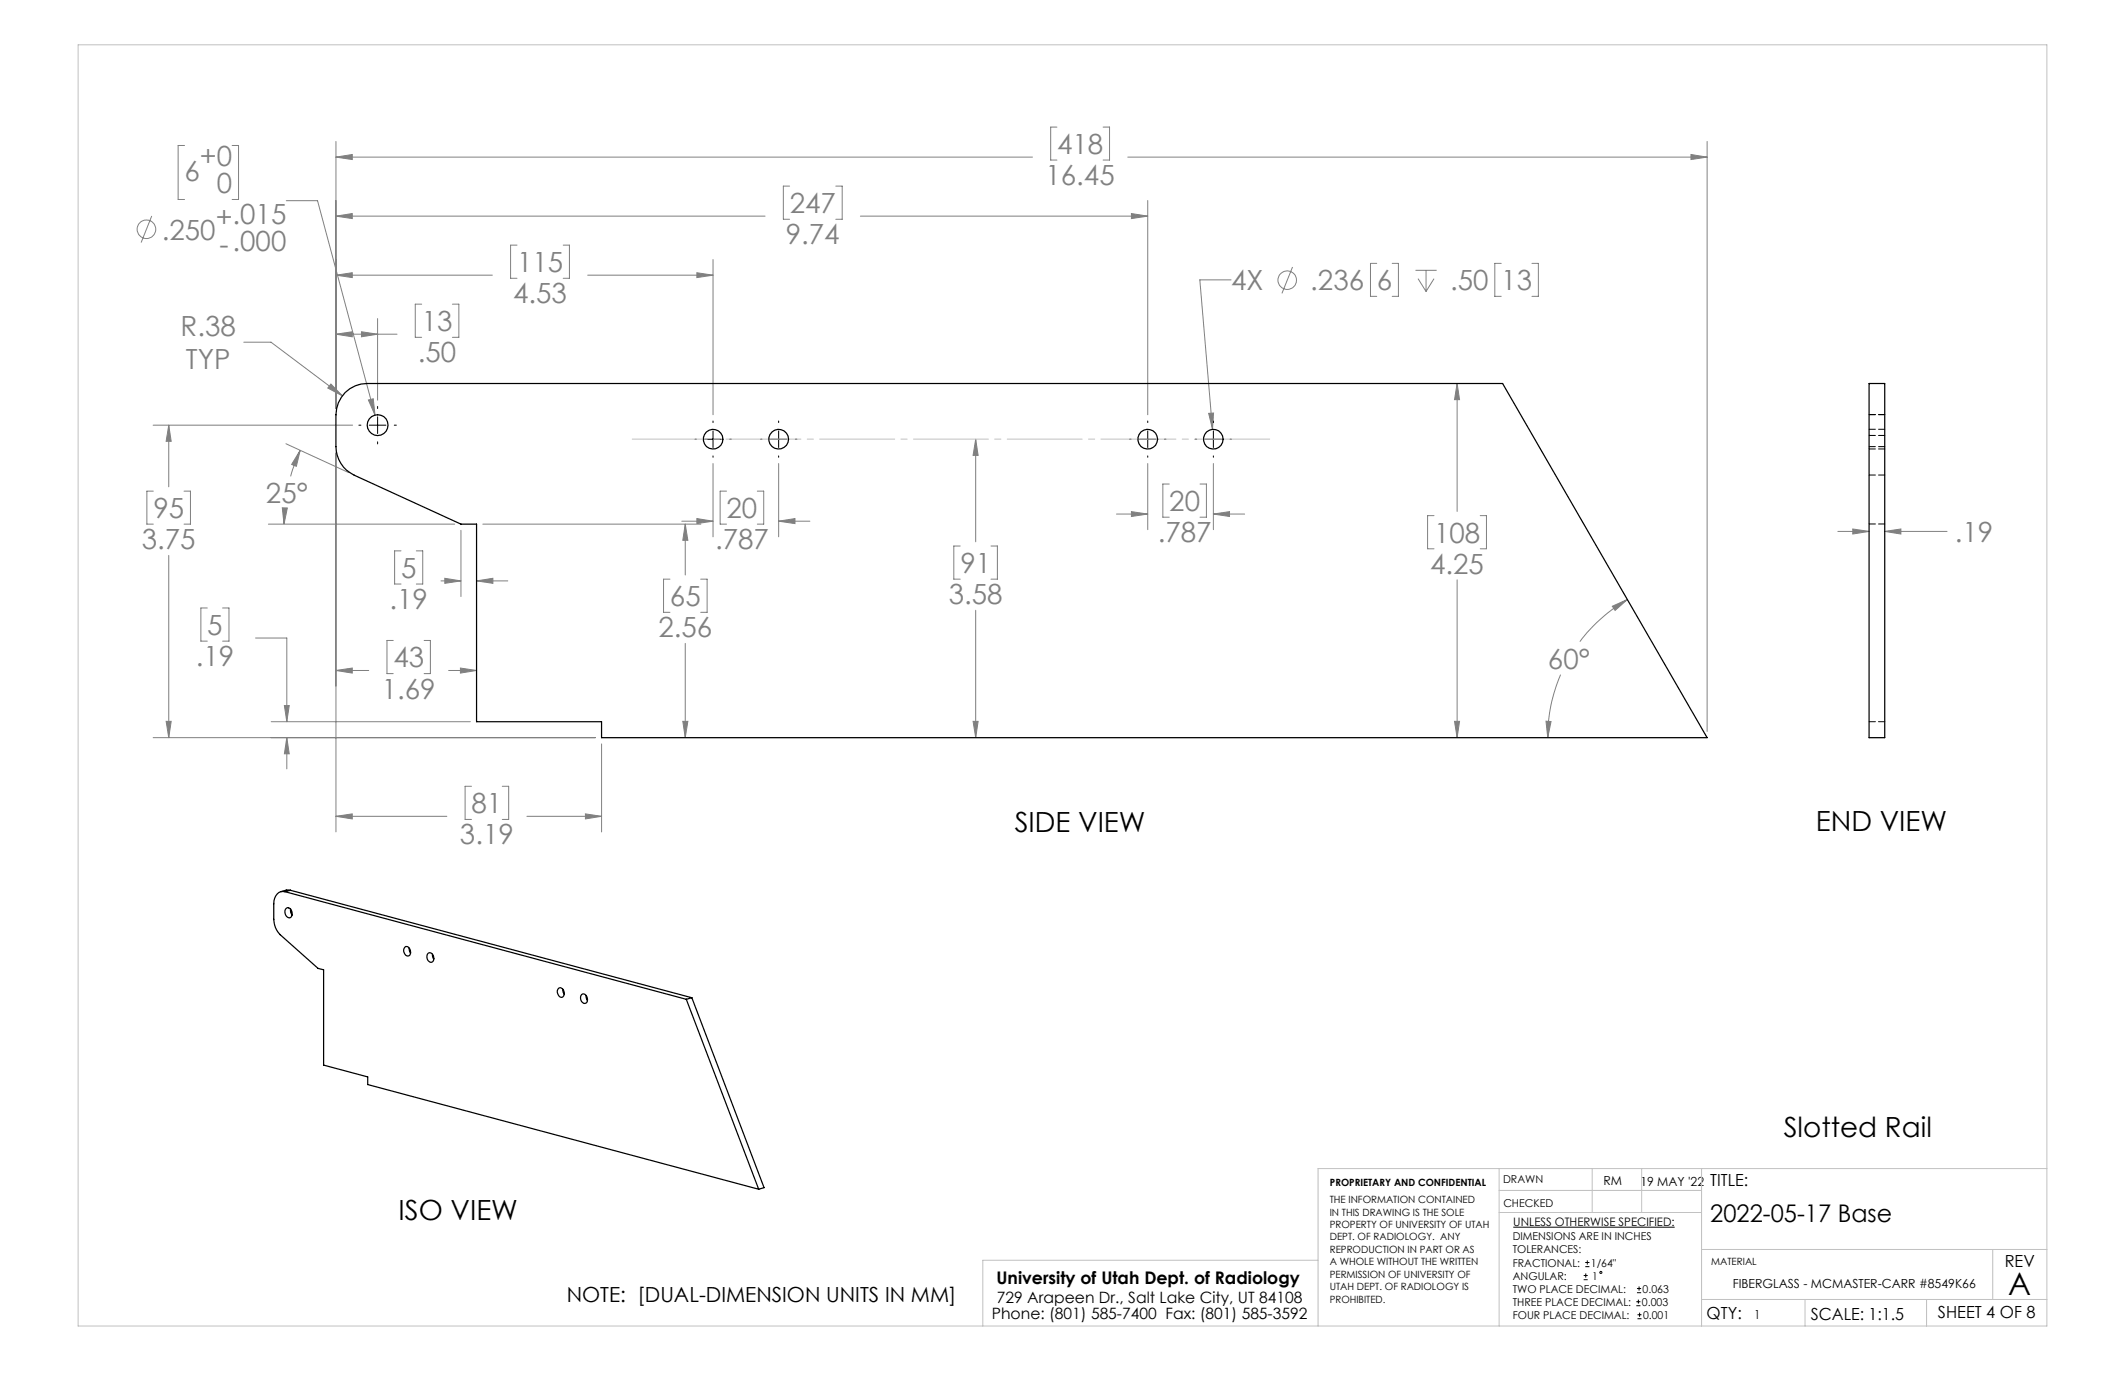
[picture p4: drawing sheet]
<svg xmlns="http://www.w3.org/2000/svg" width="432mm" height="279mm" viewBox="0 0 432 279" stroke-linecap="round" stroke-linejoin="round" font-family="sans-serif">
<g fill="none" stroke="#808080" stroke-width=".2">
<path d="M37.5 29.6h-1.3v10.9h1.3M47.2 29.6h1.3v10.9h-1.3M68.3 31.9l3.3-.5v1zM68.3 28.8v54.2M68.3 31.9h141.5M160.4 37.8h-1.2v6.8h1.2M169.8 37.8h1.3v6.8h-1.3M214.8 25.8h-1.3v6.7h1.3M224.2 25.8h1.3v6.7h-1.3M229.2 31.9h117.7M343.6 31.4l3.3 .5-3.3 .5zM346.9 28.8v119.8"/>
<path d="M30.8 43.9l-2.1 5.4M58.2 40.8h6.3l11.7 43.5M68.3 55.9l3.3-.5v1zM68.3 43.9l3.3-.5v1zM68.3 55.9h31.7M68.3 43.9h87.2M105.1 49.8h-1.3v6.8h1.3M114.4 49.8h1.3v6.8h-1.3M119.4 55.9h25.5M141.6 55.4l3.3 .5-3.3 .5zM144.9 52.7v31.6M174.8 43.9h58.4"/>
<path d="M229.9 43.4l3.3 .5-3.3 .5zM233.2 40.7v43.6M250.2 56.9h-6.4l2.6 30.3M262.6 54.3l-2.1 5.3M279.8 53.5h-1.3v6.7h1.3M282.9 53.5h1.3v6.7h-1.3M287.6 54.9h4.3M288.1 56.6l1.7 2.6M289.8 54.9v4.3M291.4 56.6l-1.6 2.6M305 53.5h-1.3v6.7h1.3M311.3 53.5h1.3v6.7h-1.3"/>
<path d="M49.5 69.5h5.6l14.5 10.9M67.2 78l2.4 2.4-3-1.6zM68.3 67.9l3.3-.5v1zM68.3 67.9h12.4M73.4 67.4l3.3 .5-3.3 .5zM76.7 64.7v16.6M85.7 61.8h-1.3v6.7h1.3M91.9 61.8h1.3v6.7h-1.3M296.1 77.9l.5 3.3h-1zM296.1 77.9v26M31.1 86.4h40.5M31.2 99.8h-1.4v6.7h1.4"/>
<path d="M34.3 86.4l.5 3.3h-1zM34.3 86.4v12.5M37.4 99.8h1.3v6.7h-1.3M58.1 90.2l12.7 5.8M61 91.5l-.8 3.3-.9-.4zM61 91.5l-1.1 2.6-.8 2.7M68.3 92v77.1M74.9 81.3l.9-.3 .4 3.3zM144.9 94.2v14.9M147.6 99.8h-1.3v6.7h1.3M153.9 99.8h1.3v6.7h-1.3M158.2 94.2v14.9"/>
<path d="M198.3 89.3v20.8M198.3 89.3l.5 3.2h-1.1zM233.2 94.2v13.4M237.6 98.4h-1.3v6.7h1.3M243.8 98.4h1.3v6.7h-1.3M245.6 84l1-.1-.2 3.3zM246.6 94.2v13.4M34.3 112.9v37M54.5 106.5h37.9M57.4 103.2h1l-.7 3.3zM57.8 103.5l-.1 3M81.5 111.9h-1.3v6.8h1.3"/>
<path d="M84.6 111.9h1.3v6.8h-1.3M89.6 118h4.1M90.4 117.5l3.3 .5-3.3 .5zM93.7 107.8v13.4M96.8 118l3.4-.5v1zM96.8 118h6.4M98.1 106.5h44.3M136.1 117.7h-1.3v6.7h1.3M138.5 105.9h6.4M139.2 106.5l.6 3.3h-1.1zM139.2 106.5v10.3M141.6 105.4l3.3 .5-3.3 .5z"/>
<path d="M142.4 117.7h1.3v6.7h-1.3M158.2 105.9l3.3-.5v1zM158.2 105.9h6.4M195.1 110.9h-1.3v6.8h1.3M201.4 110.9h1.3v6.8h-1.3M226.9 104.5h6.3M229.9 104l3.3 .5-3.3 .5zM246.6 104.5l3.2-.5v1zM246.6 104.5h6.3M291.4 104.8h-1.3v6.7h1.3M296.1 117.8v32.1M300.8 104.8h1.2v6.7h-1.2"/>
<path d="M373.5 108h6.3M376.5 107.5l3.3 .5-3.3 .5zM383 108l3.3-.5v1zM383 108h12.6M42.1 123.5h-1.3v6.8h1.3M45.2 123.5h1.3v6.8h-1.3M51.9 129.6h6.4v17M68.3 136.2l3.3-.5v1.1zM68.3 136.2h6.6M79.9 130.1h-1.3v6.8h1.3M86.2 130.1h1.3v6.8h-1.3M91.2 136.2h5.6"/>
<path d="M93.6 135.7l3.2 .5-3.2 .6zM139.2 130.7v19.2M198.3 124v25.9M317.1 137.1a31.7 31.7 0 0 0-2.6 12.8M327.6 123.2l3.1-1.4-2.5 2.2zM330.7 121.8a33.1 33.1 0 0 0-9.7 8.6M31.1 149.9h89.9M33.8 146.6h1l-.5 3.3zM55.1 146.6h40.5M57.8 143.4h1l-.5 3.2zM58.3 149.9l.5 3.3h-1zM58.3 149.9v6.3"/>
<path d="M95.8 159.8h-1.3v6.7h1.3M102.1 159.8h1.3v6.7h-1.3M122.2 151.2v17.9M138.7 146.6h1.1l-.6 3.3zM197.7 146.6h1.1l-.5 3.3zM295.6 146.6h1l-.5 3.3zM314.1 146.5l1.1 .1-.7 3.3zM68.3 165.9l3.3-.5v1zM68.3 165.9h22.5M107.1 165.9h15.1M119 165.4l3.2 .5-3.2 .5z"/>
<circle cx="29.8" cy="46.6" r="1.89"/>
<circle cx="261.6" cy="56.9" r="1.88"/>
</g>
<g fill="none" stroke="#000" stroke-width=".2">
<path d="M72.9 86.4h.4M75 86.4h3.4M76.7 82.6v.4M76.7 84.7v3.4M76.7 89.8v.4M80.1 86.4h.4M141.2 89.3h.3M143.2 89.3h3.4M144.9 85.5v.4M144.9 87.6v3.3M144.9 92.6v.3M148.3 89.3h.3"/>
<path d="M154.6 89.3h.2M156.5 89.3h3.4M158.2 85.5v.4M158.2 87.6v3.3M158.2 92.6v.3M161.6 89.3h.3M229.5 89.3h.3M231.5 89.3h3.4M233.2 85.5v.4M233.2 87.6v3.3M233.2 92.6v.3M236.6 89.3h.3"/>
<path d="M242.9 89.3h.3M244.9 89.3h3.3M246.6 85.5v.4M246.6 87.6v3.3M246.6 92.6v.3M249.9 89.3h.3M307.5 249.4h32.8M321.8 259.2h.8M322.1 257.4h.9M322.1 256.5h.9M322.2 258.8v.8M322.5 256.1v.9"/>
<path d="M321.8 260h.8M332.5 265.3h.8M332.5 264.5h.8M332.6 262.7h.9M332.6 261.8h.9M332.7 268h.9M332.7 267.2h.9M332.9 264.1v.8M333.1 261.4v.9M333.2 266.7v.9"/>
<circle cx="325.3" cy="258.6" r=".2"/>
</g>
<path d="M128.5 89.2h129.5" fill="none" stroke="#c0c0c0" stroke-width=".2" stroke-dasharray="15.2 1.3 1.3 1.3"/>
<g fill="none" stroke="#c0c0c0" stroke-width=".2">
<path d="M15.9 9.1h400v260.4h-400zM304.6 237.5v32M323.5 237.5v8.9M333.6 237.5v8.9M345.8 237.5v32M415.9 237.5h-148.1v32M267.8 256.1h-68.1v13.4M304.6 246.4h41.2M304.6 241.9h41.2M345.8 253.9h70.1M404.9 253.9v10.2M345.8 264.1h70.1"/>
<path d="M366.8 264.1v5.4M391.5 264.1v5.4"/>
</g>
<g fill="#808080">
<path d="M198.3 89.3l.5 3.2h-1.1zM197.7 146.6h1.1l-.5 3.3z"/>
<path d="M296.1 77.9l.5 3.3h-1zM295.6 146.6h1l-.5 3.3zM68.3 31.9l3.3-.5v1zM343.6 31.4l3.3 .5-3.3 .5zM327.6 123.2l3.1-1.4-2.5 2.2zM314.1 146.5l1.1 .1-.7 3.3zM68.3 136.2l3.3-.5v1.1zM93.6 135.7l3.2 .5-3.2 .6zM138.7 146.6h1.1l-.6 3.3zM139.2 106.5l.6 3.3h-1.1zM96.8 118l3.4-.5v1zM90.4 117.5l3.3 .5-3.3 .5zM67.2 78l-.6 .8 3 1.6zM33.8 146.6h1l-.5 3.3zM34.3 86.4l.5 3.3h-1zM68.3 67.9l3.3-.5v1zM73.4 67.4l3.3 .5-3.3 .5zM74.9 81.3l1.3 3-.4-3.3zM61 91.5l-.8 3.3-.9-.4zM57.4 103.2h1l-.7 3.3zM68.3 55.9l3.3-.5v1zM141.6 55.4l3.3 .5-3.3 .5zM141.6 105.4l3.3 .5-3.3 .5zM158.2 105.9l3.3-.5v1zM229.9 104l3.3 .5-3.3 .5zM246.6 104.5l3.2-.5v1zM68.3 43.9l3.3-.5v1zM229.9 43.4l3.3 .5-3.3 .5zM68.3 165.9l3.3-.5v1zM119 165.4l3.2 .5-3.2 .5zM58.3 149.9l.5 3.3h-1zM57.8 143.4h1l-.5 3.2zM245.6 84l.8 3.2 .2-3.3zM376.5 107.5l3.3 .5-3.3 .5zM383 108l3.3-.5v1z"/>
</g>
<g fill="none" stroke="#000" stroke-width=".25">
<path d="M70.1 79.8a6.3 6.3 0 0 1 4.5-1.9h230.7l41.6 72h-224.7v-3.3h-25.4v-40.1h-3.1l-21.7-9.9a6.5 6.5 0 0 1-3.7-5.8v-6.5a6.5 6.5 0 0 1 1.8-4.5zM379.8 77.9h3.2v72h-3.2zM57.9 181.2a2.07 2.07 0 0 0-2.3 2.5v3.1a4.4 4.4 0 0 0 1.3 3.1l7.7 6.9 1.2 .3v19.3l8.9 2.4v1.6l79.5 21.3M57.9 181.2l81.6 21.9M58 184.7a.76 .76 0 0 1 .9-.2 .76 .76 0 0 1 .4 .8l.1 .4a.68 .68 0 0 1-.6 .8 .68 .68 0 0 1-.8-.6l-.1-.6zM59 184.7l.1 .6 .3 .6M59 180.9h-.8l-1.1 .3M59 180.9l-1.1 .3M59 180.9l81.6 21.8M82.3 192.5a.74 .74 0 0 1 .8 0 .74 .74 0 0 1 .3 .7 .7 .7 0 0 1-.4 1 .7 .7 0 0 1-.9-.6 .97 .97 0 0 1 .2-1.1zM83.1 192.7l.3 1M87 193.7a.93 .93 0 0 1 1 .3 .93 .93 0 0 1 .1 1.1 .66 .66 0 0 1-.7 .5 .66 .66 0 0 1-.6-.7l-.1-.7z"/>
<path d="M87.9 193.9l.2 1M113.5 200.8a.84 .84 0 0 1 .9 .2 .84 .84 0 0 1 .3 .9 .66 .66 0 0 1-.6 .8 .66 .66 0 0 1-.8-.7 .97 .97 0 0 1 .2-1.2zM114.4 201l.3 1M118.2 202.1a.99 .99 0 0 1 1.1 .4 .99 .99 0 0 1-.1 1.2 .88 .88 0 0 1-1-.1 .88 .88 0 0 1-.2-1zM119.1 202.3l.3 1M139.5 203.1l14.7 38.6M140.6 202.7l14.7 38.6-1.1 .4M140.6 202.7l-1.1 .4"/>
<circle cx="76.7" cy="86.4" r="2.12"/>
<circle cx="144.9" cy="89.3" r="2"/>
<circle cx="158.2" cy="89.2" r="2"/>
<circle cx="233.2" cy="89.3" r="2.01"/>
<circle cx="246.5" cy="89.3" r="2"/>
</g>
<path d="M379.8 84.2h3.2M379.8 96.5h3.2M379.8 90.8h3.2M379.8 91.2h3.2M379.8 88.5h3.2M383 87.2h-3.2M383 84.2h-3.2M379.8 106.5h3.2M383 146.6h-3.2" fill="none" stroke="#000" stroke-width=".2" stroke-dasharray="1.3 .6"/>
<text font-size="6.3" x="408.1" y="263.1">A</text>
<g font-size="5.6" fill="#808080">
<text x="40.6" y="33.8">+0</text>
<text x="214.8" y="31.3">418</text>
<text x="37.5" y="36.8">6</text>
<text x="44" y="39.3">0</text>
<text x="212.4" y="37.6">16.45</text>
<text x="43.8" y="46.2">+.015</text>
<text x="160.5" y="43.3">247</text>
<text x="32.9" y="48.7">.250</text>
<text x="44.6" y="51.6">-.000</text>
<text x="159.7" y="49.6">9.74</text>
<text x="105.1" y="55.3">115</text>
<text x="250.2" y="59">4X</text>
<text x="266.3" y="59">.236</text>
<text x="279.8" y="59">6</text>
<text x="294.7" y="59">.50</text>
<text x="305.1" y="59">13</text>
<text x="104.3" y="61.6">4.53</text>
<text x="36.7" y="68.3">R.38</text>
<text x="85.7" y="67.3">13</text>
<text x="37.8" y="75">TYP</text>
<text x="84.9" y="73.6">.50</text>
<text x="31.2" y="105.3">95</text>
<text x="54" y="102.3">25°</text>
<text x="147.6" y="105.3">20</text>
<text x="237.6" y="103.8">20</text>
<text x="28.8" y="111.6">3.75</text>
<text x="145.3" y="111.6">.787</text>
<text x="235.2" y="110.2">.787</text>
<text x="291.4" y="110.3">108</text>
<text x="397.2" y="110.1">.19</text>
<text x="81.5" y="117.4">5</text>
<text x="195.1" y="116.4">91</text>
<text x="290.6" y="116.6">4.25</text>
<text x="79.1" y="123.7">.19</text>
<text x="136.1" y="123.2">65</text>
<text x="192.8" y="122.8">3.58</text>
<text x="42.1" y="129">5</text>
<text x="133.8" y="129.5">2.56</text>
<text x="39.8" y="135.4">.19</text>
<text x="79.9" y="135.6">43</text>
<text x="314.5" y="135.9">60°</text>
<text x="77.6" y="142">1.69</text>
<text x="95.8" y="165.3">81</text>
<text x="93.5" y="171.6">3.19</text>
</g>
<g font-size="5.6">
<text x="206.2" y="169.1">SIDE VIEW</text>
<text x="369" y="168.9">END VIEW</text>
<text x="362.5" y="231">Slotted Rail</text>
<text x="81" y="248">ISO VIEW</text>
</g>
<text font-size="4.9" x="347.5" y="248.2">2022-05-17 Base</text>
<text font-size="4.2" x="115.1" y="264.6">NOTE: [DUAL-DIMENSION UNITS IN MM]</text>
<text font-size="3.5" x="202.5" y="260.9">University of Utah Dept. of Radiology</text>
<g font-size="3.4">
<text x="347.5" y="240.9">TITLE:</text>
<text x="407.4" y="257.6">REV</text>
<text x="346.8" y="268.1">QTY:</text>
<text x="368" y="268.1">SCALE: 1:1.5</text>
<text x="393.8" y="267.9">SHEET 4 OF 8</text>
</g>
<g font-size="3.2">
<text x="201.5" y="268">Phone: (801) 585-7400 Fax: (801) 585-3592</text>
<text x="202.6" y="264.8">729 Arapeen Dr., Salt Lake City, UT 84108</text>
</g>
<g font-size="2.5">
<text x="325.8" y="240.8">RM</text>
<text x="333.3" y="240.9">19 MAY '22</text>
<text x="352.1" y="261.7">FIBERGLASS - MCMASTER-CARR #8549K66</text>
<text x="356.5" y="268">1</text>
</g>
<text font-size="2.4" x="307.5" y="249.1">UNLESS OTHERWISE SPECIFIED:</text>
<g font-size="2.2">
<text x="305.4" y="240.4">DRAWN</text>
<text x="305.5" y="245.3">CHECKED</text>
<text x="307.4" y="252.1">DIMENSIONS ARE IN INCHES</text>
<text x="307.4" y="254.7">TOLERANCES:</text>
<text x="307.4" y="257.4">FRACTIONAL:</text>
<text x="323.3" y="257.4">1/64&quot;</text>
<text x="307.4" y="262.7">TWO PLACE DECIMAL:</text>
<text x="307.4" y="260">ANGULAR:</text>
<text x="323.5" y="260">1</text>
<text x="333.8" y="262.7">0.063</text>
<text x="307.4" y="265.3">THREE PLACE DECIMAL:</text>
<text x="307.4" y="268">FOUR PLACE DECIMAL:</text>
<text x="333.6" y="265.3">0.003</text>
<text x="333.9" y="268">0.001</text>
</g>
<g font-size="2">
<text x="270.2" y="244.5">THE INFORMATION CONTAINED</text>
<text x="270.2" y="241.1">PROPRIETARY AND CONFIDENTIAL</text>
<text x="270.2" y="247">IN THIS DRAWING IS THE SOLE</text>
<text x="270.2" y="249.5">PROPERTY OF UNIVERSITY OF UTAH</text>
<text x="270.2" y="252.1">DEPT. OF RADIOLOGY. ANY</text>
<text x="270.2" y="254.6">REPRODUCTION IN PART OR AS</text>
<text x="270.2" y="257.1">A WHOLE WITHOUT THE WRITTEN</text>
<text x="347.7" y="257.1">MATERIAL</text>
<text x="270.2" y="259.6">PERMISSION OF UNIVERSITY OF</text>
<text x="270.2" y="262.1">UTAH DEPT. OF RADIOLOGY IS</text>
<text x="270.2" y="264.7">PROHIBITED.</text>
</g>
</svg>
